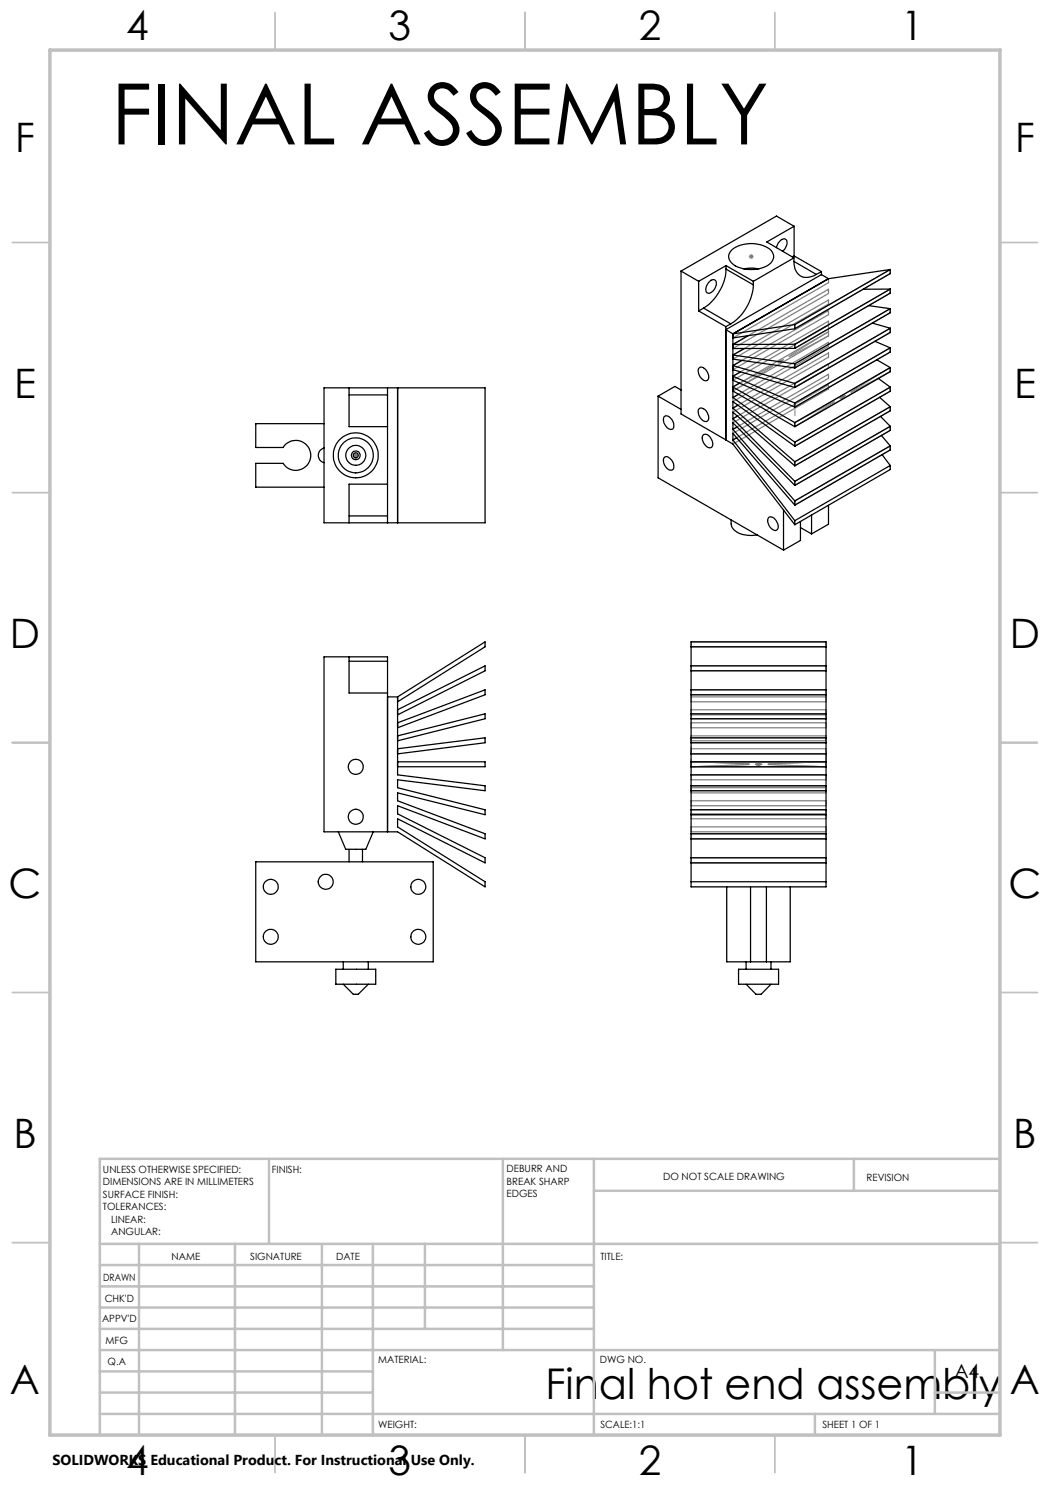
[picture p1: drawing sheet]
<svg xmlns="http://www.w3.org/2000/svg" width="210mm" height="297mm" viewBox="0 0 210 297" stroke-linecap="round" stroke-linejoin="round" font-family="sans-serif">
<g fill="none" stroke="#808080" stroke-width=".2">
<path d="M149.8 51.3h.9M149.9 51l.7 .7M150.2 50.8v1M150.6 51l-.7 .7M155.6 72.3h1M155.8 71.9l.7 .7M156.1 71.8v1M156.5 71.9l-.7 .7M168 79.4h1M168.2 79.1l.7 .7M168.5 78.9v1M168.9 79.1l-.7 .7"/>
<path d="M70.7 91.1h.9M70.8 90.7l.7 .7M71.2 90.6v1M71.5 90.7l-.7 .7M151.2 152.9h1M151.3 152.5l.7 .7M151.7 152.4v.9M152 152.5l-.7 .7"/>
</g>
<g fill="none" stroke="#c0c0c0" stroke-width=".35">
<path d="M55 2.5v7.5M105 2.5v7.5M155 2.5v7.5M2.5 48.5h7.5M200 48.5h7.5M2.5 98.5h7.5M200 98.5h7.5M2.5 148.5h7.5M200 148.5h7.5M2.5 198.5h7.5M200 198.5h7.5M2.5 248.5h7.5"/>
<path d="M200 248.5h7.5M55 287v7.5M105 287v7.5M155 287v7.5"/>
</g>
<g fill="none" stroke="#c0c0c0" stroke-width=".5">
<path d="M53.8 231.8v17M100.6 231.8v38.2M118.8 231.8v55.2M118.8 238.2h81.2M170.8 231.8v6.4M200 231.8h-180v55.2M20 248.8h180M20 257.3h98.8M20 253h98.8M27.8 248.8v38.2M47 248.8v38.2M64.4 248.8v38.2"/>
<path d="M74.6 248.8v38.2M85 248.8v17M20 265.8h98.8M20 261.5h98.8M20 278.5h54.6M20 274.3h54.6M20 270h180M187 278.5h13M187 270v12.8M20 282.8h180M163 282.8v4.2"/>
</g>
<path d="M10 10h190v277h-190z" fill="none" stroke="#c0c0c0" stroke-width=".7"/>
<path d="M138.2 153.3l27-1M138.2 152.3l27 1M165.2 153.3l-27-1M165.2 152.3l-27 1" fill="none" stroke="#808080" stroke-width=".2" stroke-dasharray="15.2 1.3 1.3 1.3" stroke-dashoffset="3.6"/>
<path d="M165.7 67.2l-19.1 10.2M159 84.5l19.1-10.2" fill="none" stroke="#808080" stroke-width=".2" stroke-dasharray="15.2 1.3 1.3 1.3" stroke-dashoffset="6.3"/>
<path d="M146.6 78.2l19.1-11.9M178.1 73.5l-19.1 11.8" fill="none" stroke="#808080" stroke-width=".2" stroke-dasharray="15.2 1.3 1.3 1.3" stroke-dashoffset="5.9"/>
<g fill="none" stroke="#808080" stroke-width=".25">
<path d="M146.6 75.2l19.1-11v.8l-19.1 11.1zM146.6 66.8l19.1-11.1v.8l-19.1 11.1zM146.6 68.9l19.1-11v.8l-19.1 11zM146.6 71l19.1-11v.8l-19.1 11zM146.6 73.1l19.1-11v.8l-19.1 11zM146.6 77.4l19.1-11v.8l-19.1 11zM146.6 79.5l19.1-11v.8l-19.1 11zM159 64.9l19-11v.8l-19 11.1zM159 68.9l19-11.1v.8l-19 11.1zM159 72.8l19-11.1v.8l-19 11.1zM159 76.7l19-11.1v.9l-19 11zM146.6 81.6l19.1-11v.8l-19.1 11z"/>
<path d="M146.6 83.7l19.1-11v.9l-19.1 11zM146.6 85.9l19.1-11v.8l-19.1 11zM146.6 88l19.1-11v.8l-19.1 11zM159 80.6l19-11v.8l-19 11zM159 84.5l19-11v.8l-19 11zM159 88.4l19-11v.8l-19 11zM159 92.4l19-11.1v.9l-19 11zM159 96.3l19-11v.8l-19 11zM159 100.2l19-11v.8l-19 11zM138.2 128.4h27v1h-27zM138.2 133.2h27v1h-27zM138.2 138h27v1h-27z"/>
<path d="M138.2 139.4h27v1h-27zM138.2 149.8h27v1h-27zM138.2 142h27v1.8h-27zM138.2 144.6h27v1h-27zM138.2 147.2h27v1.4h-27zM138.2 152.4h27v.9h-27zM138.2 155h27v1h-27zM138.2 157.2h27v1.4h-27zM138.2 148.2h27M138.2 143h27M138.2 157.5h27M138.2 147.6h27"/>
<path d="M138.2 142.8h27M138.2 158.1h27M138.2 160.2h27v.9h-27zM138.2 162h27v1.8h-27zM138.2 165.4h27v1h-27zM138.2 166.8h27v1h-27zM138.2 171.6h27v1h-27zM138.2 162.8h27M138.2 162.9h27"/>
</g>
<path d="M165.7 67.2v-2.2M165.2 153.3v-2.6" fill="none" stroke="#808080" stroke-width=".2" stroke-dasharray="15.2 1.3 1.3 1.3"/>
<path d="M138.2 152.3v-4.8" fill="none" stroke="#808080" stroke-width=".2" stroke-dasharray="15.2 1.3 1.3 1.3" stroke-dashoffset="14.7"/>
<path d="M159 84.5v-3.9" fill="none" stroke="#808080" stroke-width=".2" stroke-dasharray="15.2 1.3 1.3 1.3" stroke-dashoffset="15.2"/>
<g fill="none" stroke="#000" stroke-width=".25">
<path d="M136.2 54.2v28.6l9 5.2M136.2 54.2l3.5 2.1M139.7 56.3v5.9M141.7 56.5l.3-.2a.73 .73 0 0 1 .9-.3 .73 .73 0 0 1 .4 .9 1.88 1.88 0 0 1-1.7 1.7 1 1 0 0 1-.3-1.5zM145.2 53.8a10 10 0 0 1-4.5 7.8M145.2 53.1l5.5 3.2M145.2 53.1l-5.5 3.2M145.2 53.8l5.5 3.2M145.2 53.1v.7M146.3 50.1a6.5 6.5 0 0 1 7.9 0 1.88 1.88 0 0 1-.8 3.1 6.7 6.7 0 0 1-7.1-.6 1.65 1.65 0 0 1 0-2.5zM148.7 53.8l1.2-.2 1.8 .2M150.7 57a9.9 9.9 0 0 1-4.5 7.8"/>
<path d="M150.7 56.3v.7M155.3 49.5a2.14 2.14 0 0 1 1.6-1.7 .85 .85 0 0 1 .4 1.3l-.3 .7-.5 .4M158.8 52.3a2.8 2.8 0 0 0 2.4 3.2l1-.2 1.1-.4M158.8 51.6l-8.1 4.7M158.8 51.6v.7M158.8 52.3l4.5 2.6M158.8 45.3v5.9M158.8 45.3l-3.5-2.1-19.1 11M158.8 45.3l-5.4 3.1 5.4 3.2M158.8 51.2l-.3 .2M158.8 51.2l5.5 3.1M164.3 54.9l-19.1 11 1.4 .9"/>
<path d="M164.3 54.9l1.4 .8M164.3 54.3l-1 .6M164.3 54.3v.6M165.7 55.7l-19.1 11.1M178 57.8v.8l-19 11.1M178 57.8l-19 11.1M178 53.9v.8l-19 11.1M178 57.8l-5.4 .1M178 53.9l-19 11M178 53.9l-12.3 1.8M64.8 77.6h32.2v27h-32.2zM69.8 77.6v7.7h7.7"/>
<path d="M69.8 79h7.7M77.5 79v6.3M77.5 77.6v1.4M79.5 77.6v27M131.6 79.2l4.6 2.7M131.6 79.2v16.4l25.1 14.4M136.2 78l-1.2-.7-3.4 1.9M139.7 62.2l5.5 3.1M139.8 73.6a1.23 1.23 0 0 1 1.8 1l.1 .4a.79 .79 0 0 1-.3 1.1 .79 .79 0 0 1-1.1-.4l-.6-.9-.1-.7zM140.7 61.6l5.5 3.2M140.7 61.6l-1 .6M145.2 65.3v22.7"/>
<path d="M146.2 64.8l-1 .5M146.6 66.8v12.7M146.6 71.8l12.4 1.8M146.6 73.9l12.4 3.6M146.6 76.1l12.4 5.3M146.6 78.2l12.4 7.1M146.6 79.5l12.4 8.9M147.7 78.8l-1.1 .7M147.9 76.6l-1.3 .8 12.4 7.1M148.1 74.4l-1.5 .8 12.4 5.4M148.4 72.1l-1.8 1 12.4 3.6M148.9 69.7l-2.3 1.3 12.4 1.8"/>
<path d="M149.6 67.1l-3 1.8h12.4M159 64.9v.9M159 68.9v.8M159 72.8v.8M159 76.7v.8M159 69.7h-12.4M159 64.9l-12.4 1.9M159 65.8l-12.4 1.8M173.7 61.1l4.3 .6M174.5 64.6l3.5 1M175 68.3l3 1.3M175.4 72l2.6 1.5"/>
<path d="M175.7 75.7l2.3 1.7M175.9 79.5l2.1 1.8M178 61.7v.8l-19 11.1M178 65.6v.9l-19 11M178 69.6v.8l-19 11M178 73.5v.8l-19 11M178 77.4v.8l-19 11M178 61.7l-19 11.1M178 65.6l-19 11.1M178 69.6l-19 11M178 73.5l-19 11M178 77.4l-19 11"/>
<path d="M64.8 84.7h-13.6v4.8h5.4a3 3 0 0 1 4.5-.7 3 3 0 0 1 0 4.6 3 3 0 0 1-4.5-.7h-5.4v4.7h13.6M64.8 89.6a1.5 1.5 0 0 0-1.2 1.5 1.5 1.5 0 0 0 1.2 1.4M77.5 96.8v6.4M77.5 96.8h-7.7v7.8M77.5 85.3v11.5M132.8 91.6a.84 .84 0 0 1 1.4 .3 1.48 1.48 0 0 1 .2 2.1 1.78 1.78 0 0 1-1.7-1.9zM132.8 83.4a.89 .89 0 0 1 1.4 .3l.4 .6 .2 .7a.67 .67 0 0 1-.3 .8 .67 .67 0 0 1-.8-.1 2.02 2.02 0 0 1-.9-2.3zM139.8 81.8a1.28 1.28 0 0 1 1.8 1l.1 .3a.79 .79 0 0 1-.3 1.2 .79 .79 0 0 1-1.1-.4l-.6-1-.1-.6zM140.7 86.9a1.53 1.53 0 0 1 1.8 1.4 .78 .78 0 0 1-.2 1.2 .78 .78 0 0 1-1.1-.3 1.69 1.69 0 0 1-.5-2.3zM145.2 88l1.4 .8 12.4 16.1M146.6 81.6v-1.3l12.4 8.9M146.6 83.7v-1.3l12.4 10.8"/>
<path d="M146.6 85.9v-1.3l12.4 12.5M146.6 88v-1.3l12.4 14.3M146.6 81.6l12.4 10.8M146.6 83.7l12.4 12.6M146.6 85.9l12.4 14.3M146.6 88l12.4 16.1M147.4 87.6l-.8 .4M147.4 85.4l-.8 .5M147.5 83.2l-.9 .5M147.6 81l-1 .6M159 80.6v.8M159 84.5v.8"/>
<path d="M159 88.4v.8M159 92.4v.8M159 96.3v.8M176.1 83.3l1.9 2M176.3 87.1l1.7 2.1M176.4 90.9l1.6 2.2M178 81.3v.9l-19 11M178 85.3v.8l-19 11M178 89.2v.8l-19 11M178 93.1v.8l-19 11M178 81.3l-19 11.1M178 85.3l-19 11"/>
<path d="M178 89.2l-19 11M178 93.1l-19 11M69.8 103.2h7.7M77.5 103.2v1.4M146.2 104a2.49 2.49 0 0 0 2.3 2.9l1.7 .2 1.2-.1M153.8 103.4a1.81 1.81 0 0 1 1.8 2.4 .75 .75 0 0 1-1.3-.1 1.73 1.73 0 0 1-.5-2.3zM156.7 102v8M159 100.2v.8M159 104.1v.8M160.1 104.3v3.8l-3.4 1.9M160.1 105.5l2.2 1.3M162.3 103v3.8"/>
<path d="M165.7 101.1v3.7l-3.4 2M69.8 131.4v7.2h7.7M69.8 132.3h7.7M77.5 132.3v6.3M77.5 132.3v-.9h-12.7v35h14.7l17.5 11v-1l-17.5-11v-1.6l17.5 8.8v-1l-17.5-8.8v-1.7l17.5 6.7v-1l-17.5-6.6v-1.6l17.5 4.3v-.9l-17.5-4.5v-1.5l17.5 2.1v-.9l-17.5-2.2v-15.6M77.5 138.6v27.8M77.5 139.4h2M79.5 139.4l17.5-11v1l-17.5 11M138.2 134.2h27M138.2 128.4h27v49h-27zM138.2 133.2h27M138.2 139h27"/>
<path d="M138.2 138h27M138.2 129.4h27M79.5 142l17.5-8.8v1l-17.5 8.8M79.5 144.6l17.5-6.6v1l-17.5 6.6M79.5 147.2l17.5-4.4v1l-17.5 4.4M79.5 149.8l17.5-2.2v1l-17.5 2.2M79.5 152.4h17.5v.9h-17.5M138.2 153.3h27M138.2 152.4h27M138.2 143.8h27M138.2 142.8h27M138.2 148.6h27"/>
<path d="M138.2 147.6h27M138.2 150.8h27M138.2 157.2h27M138.2 158.1h27M138.2 155h27M51.2 172.4h35.4v20h-35.4zM67.7 166.4l1.4 3.5h4.1l1.4-3.5M69.8 169.9v2.5M72.5 169.9v2.5M138.2 162h27M138.2 162.9h27M138.2 171.6h27"/>
<path d="M138.2 176.4h27M138.2 172.6h27M138.2 166.8h27M138.2 167.8h27M145.3 177.4v15h4.8M150.1 177.4v15M153.3 177.4v15M158 177.4v15h-4.7M67.2 193.8h7.9v3h-7.9zM68.7 196.8l2 2.1h.9l2.1-2.1M68.7 192.4v1.4M73.7 192.4v1.4"/>
<path d="M147.7 193.8h8v3h-8zM149.2 196.8l2 2.1h1l2-2.1M149.2 192.4v1.4M150.1 192.4h3.2M154.2 192.4v1.4"/>
<circle cx="71.1" cy="91.1" r="4.5"/>
<circle cx="71.1" cy="91.1" r="3.5"/>
<circle cx="71.1" cy="91.1" r=".51"/>
<circle cx="71.2" cy="91.1" r="2"/>
<circle cx="71.2" cy="91.1" r=".87"/>
<circle cx="71.2" cy="153.4" r="1.5"/>
<circle cx="54.2" cy="177.4" r="1.49"/>
<circle cx="65.2" cy="176.4" r="1.51"/>
<circle cx="71.1" cy="163.4" r="1.51"/>
<circle cx="83.6" cy="177.4" r="1.49"/>
<circle cx="54.2" cy="187.4" r="1.5"/>
<circle cx="83.7" cy="187.4" r="1.5"/>
</g>
<text font-size="16.9" x="22.2" y="28.9">FINAL ASSEMBLY</text>
<text font-size="8.5" x="109.1" y="279.7">Final hot end assembly</text>
<g font-size="8.1">
<text x="25.2" y="8">4</text>
<text x="77.7" y="8">3</text>
<text x="127.7" y="8">2</text>
<text x="180.2" y="8">1</text>
<text x="3" y="30.4">F</text>
<text x="203" y="30.4">F</text>
<text x="2.8" y="79.6">E</text>
<text x="202.8" y="79.6">E</text>
<text x="2" y="129.6">D</text>
<text x="202" y="129.6">D</text>
<text x="1.7" y="179.6">C</text>
<text x="201.7" y="179.6">C</text>
<text x="2.7" y="229.6">B</text>
<text x="202.7" y="229.6">B</text>
<text x="2" y="278.9">A</text>
<text x="202" y="278.9">A</text>
<text x="25.2" y="295">4</text>
<text x="77.7" y="295">3</text>
<text x="127.7" y="295">2</text>
<text x="180.2" y="295">1</text>
</g>
<text font-size="3.9" x="190.9" y="275.5">A4</text>
<text font-size="2.9" x="10.5" y="292.9">SOLIDWORKS Educational Product. For Instructional Use Only.</text>
<g font-size="2">
<text x="20.6" y="234.6">UNLESS OTHERWISE SPECIFIED:</text>
<text x="20.6" y="237.1">DIMENSIONS ARE IN MILLIMETERS</text>
<text x="20.6" y="239.6">SURFACE FINISH:</text>
<text x="54.4" y="234.6">FINISH:</text>
<text x="101.3" y="234.5">DEBURR AND</text>
<text x="101.3" y="237">BREAK SHARP</text>
<text x="101.3" y="239.5">EDGES</text>
<text x="132.6" y="236">DO NOT SCALE DRAWING</text>
<text x="173.3" y="236.2">REVISION</text>
<text x="20.6" y="242.1">TOLERANCES:</text>
<text x="22.2" y="244.6">LINEAR:</text>
<text x="22.2" y="247.1">ANGULAR:</text>
<text x="34.3" y="252">NAME</text>
<text x="50" y="251.9">SIGNATURE</text>
<text x="67.2" y="251.9">DATE</text>
<text x="120.1" y="251.9">TITLE:</text>
<text x="20.6" y="256.1">DRAWN</text>
<text x="20.9" y="260.3">CHK'D</text>
<text x="20.4" y="264.4">APPV'D</text>
<text x="21.1" y="268.8">MFG</text>
<text x="21.5" y="273">Q.A</text>
<text x="75.6" y="272.5">MATERIAL:</text>
<text x="120" y="272.5">DWG NO.</text>
<text x="75.6" y="285.5">WEIGHT:</text>
<text x="120.1" y="285.6">SCALE:1:1</text>
<text x="164.5" y="285.6">SHEET 1 OF 1</text>
</g>
</svg>
